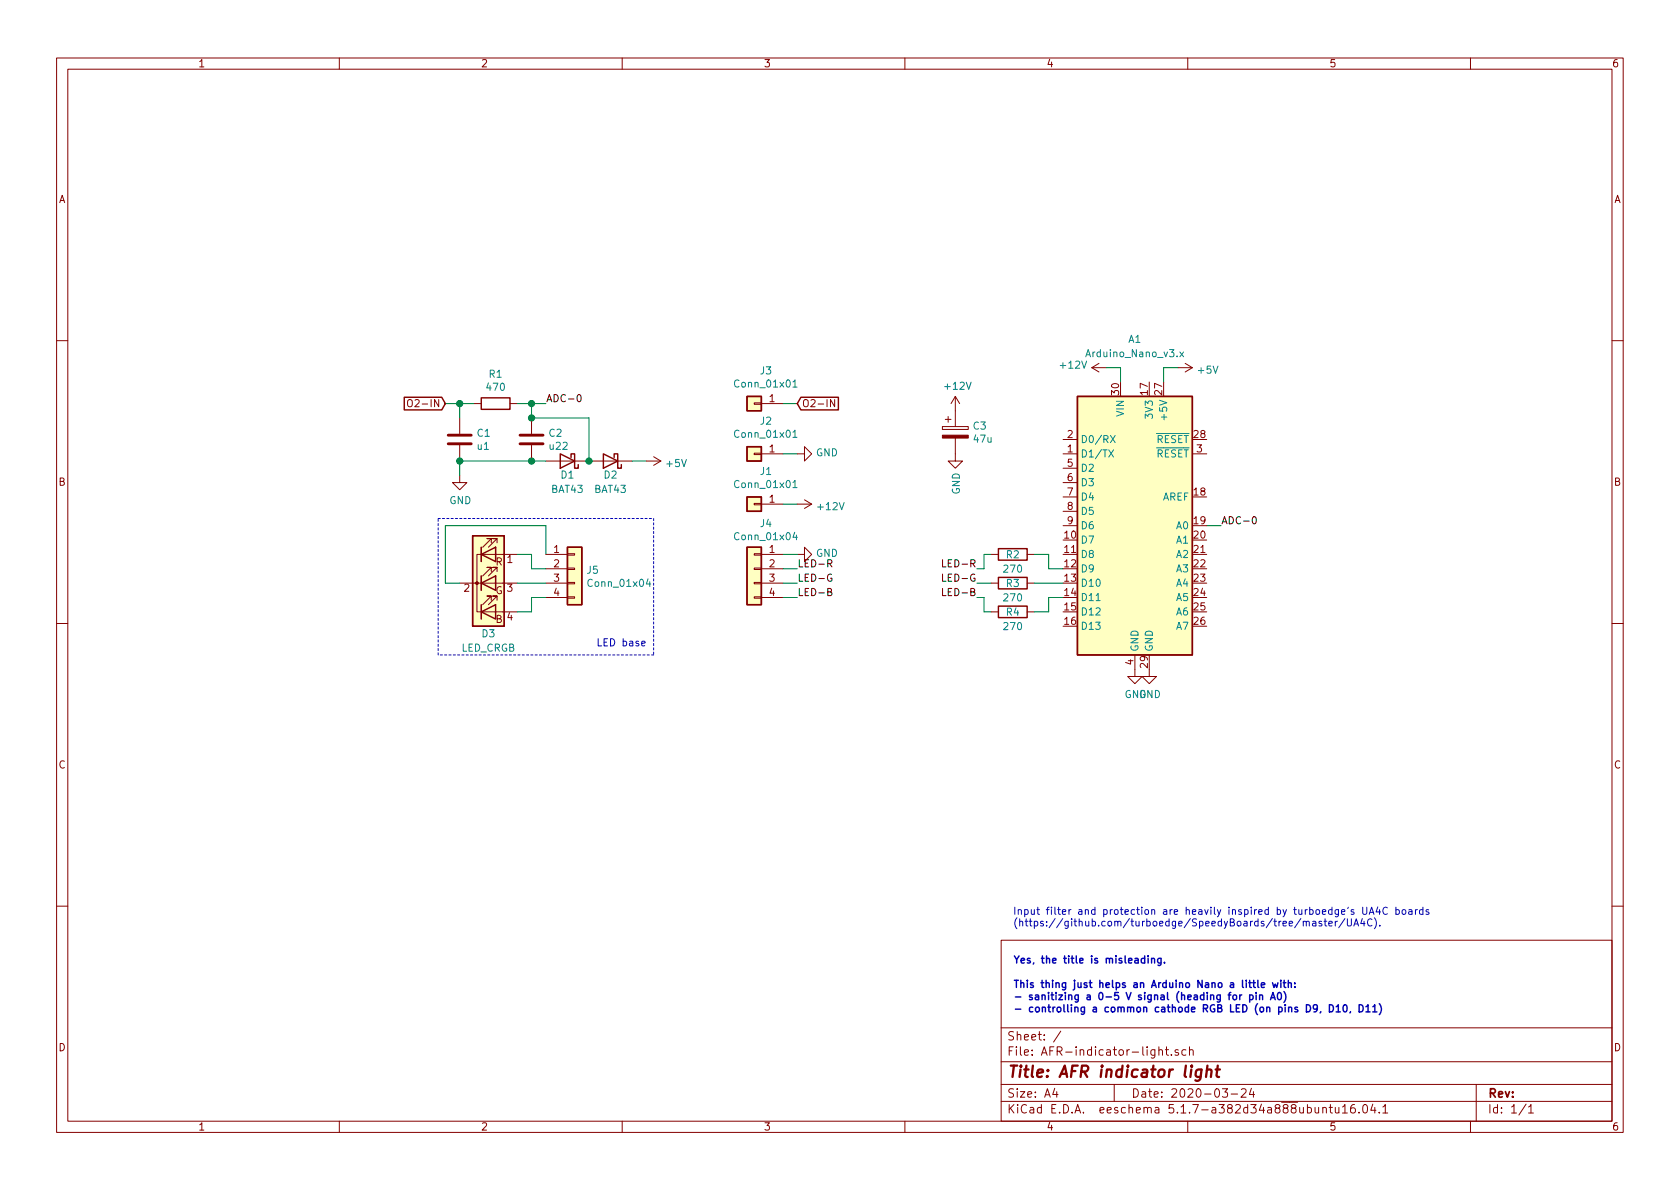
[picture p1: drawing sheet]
EESchema Schematic File Version 4
EELAYER 30 0
EELAYER END
$Descr A4 11693 8268
encoding utf-8
Sheet 1 1
Title "AFR indicator light"
Date "2020-03-24"
Rev ""
Comp ""
Comment1 ""
Comment2 ""
Comment3 ""
Comment4 ""
$EndDescr
Text Label 8500 3650 0    50   ~ 0
ADC-0
Wire Wire Line
	8500 3650 8400 3650
$Comp
L power:GND #PWR0101
U 1 1
P 5550 3850
F 0 "#PWR0101" H 5550 3600 50  0001 C CNN
F 1 "GND" V 5555 3722 50  0000 R CNN
F 2 "" H 5550 3850 50  0001 C CNN
F 3 "" H 5550 3850 50  0001 C CNN
	1    5550 3850
	0    -1   -1   0   
$EndComp
Text Label 6800 4150 2    50   ~ 0
LED-B
Text Label 6800 4050 2    50   ~ 0
LED-G
Text Label 6800 3950 2    50   ~ 0
LED-R
Text Label 5550 4150 0    50   ~ 0
LED-B
Text Label 5550 4050 0    50   ~ 0
LED-G
Text Label 5550 3950 0    50   ~ 0
LED-R
$Comp
L Device:R R4
U 1 1
P 7050 4250
F 0 "R4" V 7050 4250 50  0000 C CNN
F 1 "270" V 7150 4250 50  0000 C CNN
F 2 "Resistor_THT:R_Axial_DIN0207_L6.3mm_D2.5mm_P7.62mm_Horizontal" V 6980 4250 50  0001 C CNN
F 3 "~" H 7050 4250 50  0001 C CNN
	1    7050 4250
	0    1    1    0   
$EndComp
$Comp
L Device:R R3
U 1 1
P 7050 4050
F 0 "R3" V 7050 4050 50  0000 C CNN
F 1 "270" V 7150 4050 50  0000 C CNN
F 2 "Resistor_THT:R_Axial_DIN0207_L6.3mm_D2.5mm_P7.62mm_Horizontal" V 6980 4050 50  0001 C CNN
F 3 "~" H 7050 4050 50  0001 C CNN
	1    7050 4050
	0    1    1    0   
$EndComp
$Comp
L Device:R R2
U 1 1
P 7050 3850
F 0 "R2" V 7050 3850 50  0000 C CNN
F 1 "270" V 7150 3850 50  0000 C CNN
F 2 "Resistor_THT:R_Axial_DIN0207_L6.3mm_D2.5mm_P7.62mm_Horizontal" V 6980 3850 50  0001 C CNN
F 3 "~" H 7050 3850 50  0001 C CNN
	1    7050 3850
	0    1    1    0   
$EndComp
$Comp
L Connector_Generic:Conn_01x04 J5
U 1 1
P 4000 3950
F 0 "J5" H 4080 3942 50  0000 L CNN
F 1 "Conn_01x04" H 4080 3851 50  0000 L CNN
F 2 "Connector_PinHeader_2.54mm:PinHeader_1x04_P2.54mm_Vertical" H 4000 3950 50  0001 C CNN
F 3 "~" H 4000 3950 50  0001 C CNN
	1    4000 3950
	1    0    0    -1  
$EndComp
$Comp
L Connector_Generic:Conn_01x04 J4
U 1 1
P 5250 3950
F 0 "J4" H 5168 4267 50  0000 C CNN
F 1 "Conn_01x04" H 5168 4176 50  0000 C CNN
F 2 "Connector_PinHeader_2.54mm:PinHeader_1x04_P2.54mm_Vertical" H 5250 3950 50  0001 C CNN
F 3 "~" H 5250 3950 50  0001 C CNN
	1    5250 3950
	-1   0    0    -1  
$EndComp
$Comp
L Connector_Generic:Conn_01x01 J2
U 1 1
P 5250 3150
F 0 "J2" H 5168 2925 50  0000 C CNN
F 1 "Conn_01x01" H 5168 3016 50  0000 C CNN
F 2 "Connector_PinHeader_2.54mm:PinHeader_1x01_P2.54mm_Vertical" H 5250 3150 50  0001 C CNN
F 3 "~" H 5250 3150 50  0001 C CNN
	1    5250 3150
	-1   0    0    1   
$EndComp
$Comp
L Connector_Generic:Conn_01x01 J1
U 1 1
P 5250 3500
F 0 "J1" H 5168 3275 50  0000 C CNN
F 1 "Conn_01x01" H 5168 3366 50  0000 C CNN
F 2 "Connector_PinHeader_2.54mm:PinHeader_1x01_P2.54mm_Vertical" H 5250 3500 50  0001 C CNN
F 3 "~" H 5250 3500 50  0001 C CNN
	1    5250 3500
	-1   0    0    1   
$EndComp
$Comp
L Device:LED_RCGB D3
U 1 1
P 3400 4050
F 0 "D3" H 3400 3700 50  0000 C CNN
F 1 "LED_CRGB" H 3400 3600 50  0000 C CNN
F 2 "LED_THT:LED_D5.0mm-4_RGB" H 3400 4000 50  0001 C CNN
F 3 "~" H 3400 4000 50  0001 C CNN
	1    3400 4050
	1    0    0    -1  
$EndComp
Wire Wire Line
	3600 4250 3700 4250
Wire Wire Line
	3700 4250 3700 4150
Wire Wire Line
	3700 4150 3800 4150
Wire Wire Line
	3600 4050 3800 4050
Wire Wire Line
	3600 3850 3700 3850
Wire Wire Line
	3700 3850 3700 3950
Wire Wire Line
	3700 3950 3800 3950
Wire Wire Line
	3800 3850 3800 3650
Wire Wire Line
	3800 3650 3100 3650
Wire Wire Line
	3100 3650 3100 4050
Wire Wire Line
	3100 4050 3200 4050
Wire Wire Line
	7400 4150 7300 4150
Wire Wire Line
	7300 4150 7300 4250
Wire Wire Line
	7400 3950 7300 3950
Wire Wire Line
	7300 3950 7300 3850
Wire Wire Line
	6900 3850 6850 3850
Wire Wire Line
	6850 3850 6850 3950
Wire Wire Line
	6900 4250 6850 4250
Wire Wire Line
	6850 4250 6850 4150
Wire Wire Line
	6850 4150 6800 4150
Wire Wire Line
	6900 4050 6800 4050
Wire Wire Line
	6850 3950 6800 3950
Wire Wire Line
	5550 3850 5450 3850
Wire Wire Line
	5550 3950 5450 3950
Wire Wire Line
	5550 4050 5450 4050
Wire Wire Line
	5550 4150 5450 4150
$Comp
L power:GND #PWR0102
U 1 1
P 7900 4650
F 0 "#PWR0102" H 7900 4400 50  0001 C CNN
F 1 "GND" H 7905 4477 50  0000 C CNN
F 2 "" H 7900 4650 50  0001 C CNN
F 3 "" H 7900 4650 50  0001 C CNN
	1    7900 4650
	1    0    0    -1  
$EndComp
$Comp
L power:GND #PWR0103
U 1 1
P 8000 4650
F 0 "#PWR0103" H 8000 4400 50  0001 C CNN
F 1 "GND" H 8005 4477 50  0000 C CNN
F 2 "" H 8000 4650 50  0001 C CNN
F 3 "" H 8000 4650 50  0001 C CNN
	1    8000 4650
	1    0    0    -1  
$EndComp
Wire Wire Line
	7700 2550 7800 2550
Wire Wire Line
	7800 2550 7800 2650
Text GLabel 5550 2800 2    50   Input ~ 0
O2-IN
Wire Wire Line
	5450 2800 5550 2800
Wire Wire Line
	5450 3150 5550 3150
Wire Wire Line
	5450 3500 5550 3500
Connection ~ 3700 3200
Wire Wire Line
	3200 3200 3700 3200
Wire Wire Line
	3200 2800 3300 2800
Connection ~ 3200 2800
Wire Wire Line
	3200 2900 3200 2800
Wire Wire Line
	3700 2800 3800 2800
Connection ~ 3700 2800
Wire Wire Line
	3700 2900 3700 2800
Wire Wire Line
	3600 2800 3700 2800
Wire Wire Line
	3100 2800 3200 2800
$Comp
L Device:R R1
U 1 1
P 3450 2800
F 0 "R1" V 3243 2800 50  0000 C CNN
F 1 "470" V 3334 2800 50  0000 C CNN
F 2 "Resistor_THT:R_Axial_DIN0207_L6.3mm_D2.5mm_P7.62mm_Horizontal" V 3380 2800 50  0001 C CNN
F 3 "~" H 3450 2800 50  0001 C CNN
	1    3450 2800
	0    1    1    0   
$EndComp
Text Label 3800 2800 0    50   ~ 0
ADC-0
Text GLabel 3100 2800 0    50   Input ~ 0
O2-IN
$Comp
L Device:C C2
U 1 1
P 3700 3050
F 0 "C2" H 3815 3096 50  0000 L CNN
F 1 "u22" H 3815 3005 50  0000 L CNN
F 2 "Capacitor_THT:C_Disc_D3.8mm_W2.6mm_P2.50mm" H 3738 2900 50  0001 C CNN
F 3 "~" H 3700 3050 50  0001 C CNN
	1    3700 3050
	1    0    0    -1  
$EndComp
$Comp
L Device:C C1
U 1 1
P 3200 3050
F 0 "C1" H 3315 3096 50  0000 L CNN
F 1 "u1" H 3315 3005 50  0000 L CNN
F 2 "Capacitor_THT:C_Disc_D3.8mm_W2.6mm_P2.50mm" H 3238 2900 50  0001 C CNN
F 3 "~" H 3200 3050 50  0001 C CNN
	1    3200 3050
	1    0    0    -1  
$EndComp
$Comp
L Device:D_Schottky D2
U 1 1
P 4250 3200
F 0 "D2" H 4250 3300 50  0000 C CNN
F 1 "BAT43" H 4250 3400 50  0000 C CNN
F 2 "Diode_THT:D_DO-41_SOD81_P7.62mm_Horizontal" H 4250 3200 50  0001 C CNN
F 3 "~" H 4250 3200 50  0001 C CNN
	1    4250 3200
	-1   0    0    1   
$EndComp
Wire Wire Line
	3700 2900 4100 2900
Wire Wire Line
	4100 2900 4100 3200
Connection ~ 3700 2900
Wire Wire Line
	3800 3200 3700 3200
Connection ~ 4100 3200
$Comp
L Device:D_Schottky D1
U 1 1
P 3950 3200
F 0 "D1" H 3950 3300 50  0000 C CNN
F 1 "BAT43" H 3950 3400 50  0000 C CNN
F 2 "Diode_THT:D_DO-41_SOD81_P7.62mm_Horizontal" H 3950 3200 50  0001 C CNN
F 3 "~" H 3950 3200 50  0001 C CNN
	1    3950 3200
	-1   0    0    1   
$EndComp
$Comp
L power:GND #PWR0104
U 1 1
P 3200 3300
F 0 "#PWR0104" H 3200 3050 50  0001 C CNN
F 1 "GND" H 3205 3127 50  0000 C CNN
F 2 "" H 3200 3300 50  0001 C CNN
F 3 "" H 3200 3300 50  0001 C CNN
	1    3200 3300
	1    0    0    -1  
$EndComp
Wire Wire Line
	3200 3200 3200 3300
Connection ~ 3200 3200
$Comp
L power:+5V #PWR0106
U 1 1
P 8200 2550
F 0 "#PWR0106" H 8200 2400 50  0001 C CNN
F 1 "+5V" V 8215 2678 50  0000 L CNN
F 2 "" H 8200 2550 50  0001 C CNN
F 3 "" H 8200 2550 50  0001 C CNN
	1    8200 2550
	0    1    1    0   
$EndComp
$Comp
L power:+5V #PWR0107
U 1 1
P 4500 3200
F 0 "#PWR0107" H 4500 3050 50  0001 C CNN
F 1 "+5V" V 4515 3328 50  0000 L CNN
F 2 "" H 4500 3200 50  0001 C CNN
F 3 "" H 4500 3200 50  0001 C CNN
	1    4500 3200
	0    1    1    0   
$EndComp
$Comp
L power:+12V #PWR0108
U 1 1
P 7700 2550
F 0 "#PWR0108" H 7700 2400 50  0001 C CNN
F 1 "+12V" V 7715 2678 50  0000 L CNN
F 2 "" H 7700 2550 50  0001 C CNN
F 3 "" H 7700 2550 50  0001 C CNN
	1    7700 2550
	0    -1   -1   0   
$EndComp
Wire Wire Line
	7300 4250 7200 4250
Wire Wire Line
	7400 4050 7200 4050
Wire Wire Line
	7300 3850 7200 3850
$Comp
L MCU_Module:Arduino_Nano_v3.x A1
U 1 1
P 7900 3650
F 0 "A1" H 7900 4950 50  0000 C CNN
F 1 "Arduino_Nano_v3.x" H 7900 4850 50  0000 C CNN
F 2 "Module:Arduino_Nano" H 7900 3650 50  0001 C CIN
F 3 "http://www.mouser.com/pdfdocs/Gravitech_Arduino_Nano3_0.pdf" H 7900 3650 50  0001 C CNN
	1    7900 3650
	1    0    0    -1  
$EndComp
Wire Wire Line
	4500 3200 4400 3200
Wire Wire Line
	8100 2650 8100 2550
Wire Wire Line
	8100 2550 8200 2550
$Comp
L power:+12V #PWR0109
U 1 1
P 5550 3500
F 0 "#PWR0109" H 5550 3350 50  0001 C CNN
F 1 "+12V" V 5565 3628 50  0000 L CNN
F 2 "" H 5550 3500 50  0001 C CNN
F 3 "" H 5550 3500 50  0001 C CNN
	1    5550 3500
	0    1    1    0   
$EndComp
$Comp
L power:GND #PWR0105
U 1 1
P 5550 3150
F 0 "#PWR0105" H 5550 2900 50  0001 C CNN
F 1 "GND" V 5555 3022 50  0000 R CNN
F 2 "" H 5550 3150 50  0001 C CNN
F 3 "" H 5550 3150 50  0001 C CNN
	1    5550 3150
	0    -1   -1   0   
$EndComp
$Comp
L power:+12V #PWR0110
U 1 1
P 6650 2850
F 0 "#PWR0110" H 6650 2700 50  0001 C CNN
F 1 "+12V" H 6665 3023 50  0000 C CNN
F 2 "" H 6650 2850 50  0001 C CNN
F 3 "" H 6650 2850 50  0001 C CNN
	1    6650 2850
	1    0    0    -1  
$EndComp
$Comp
L Device:CP C3
U 1 1
P 6650 3000
F 0 "C3" H 6768 3046 50  0000 L CNN
F 1 "47u" H 6768 2955 50  0000 L CNN
F 2 "Capacitor_THT:CP_Radial_Tantal_D6.0mm_P2.50mm" H 6688 2850 50  0001 C CNN
F 3 "~" H 6650 3000 50  0001 C CNN
	1    6650 3000
	1    0    0    -1  
$EndComp
$Comp
L power:GND #PWR0111
U 1 1
P 6650 3150
F 0 "#PWR0111" H 6650 2900 50  0001 C CNN
F 1 "GND" V 6655 3022 50  0000 R CNN
F 2 "" H 6650 3150 50  0001 C CNN
F 3 "" H 6650 3150 50  0001 C CNN
	1    6650 3150
	1    0    0    -1  
$EndComp
$Comp
L Connector_Generic:Conn_01x01 J3
U 1 1
P 5250 2800
F 0 "J3" H 5168 2575 50  0000 C CNN
F 1 "Conn_01x01" H 5168 2666 50  0000 C CNN
F 2 "Connector_PinHeader_2.54mm:PinHeader_1x01_P2.54mm_Vertical" H 5250 2800 50  0001 C CNN
F 3 "~" H 5250 2800 50  0001 C CNN
	1    5250 2800
	-1   0    0    1   
$EndComp
Text Notes 7050 6450 0    50   ~ 0
Input filter and protection are heavily inspired by turboedge's UA4C boards \n(https://github.com/turboedge/SpeedyBoards/tree/master/UA4C).
Text Notes 7050 7050 0    50   ~ 10
Yes, the title is misleading.\n\nThis thing just helps an Arduino Nano a little with:\n- sanitizing a 0-5 V signal (heading for pin A0)\n- controlling a common cathode RGB LED (on pins D9, D10, D11)
Wire Notes Line
	3050 3600 4550 3600
Wire Notes Line
	4550 3600 4550 4550
Wire Notes Line
	4550 4550 3050 4550
Wire Notes Line
	3050 4550 3050 3600
Text Notes 4150 4500 0    50   ~ 0
LED base
$EndSCHEMATC
